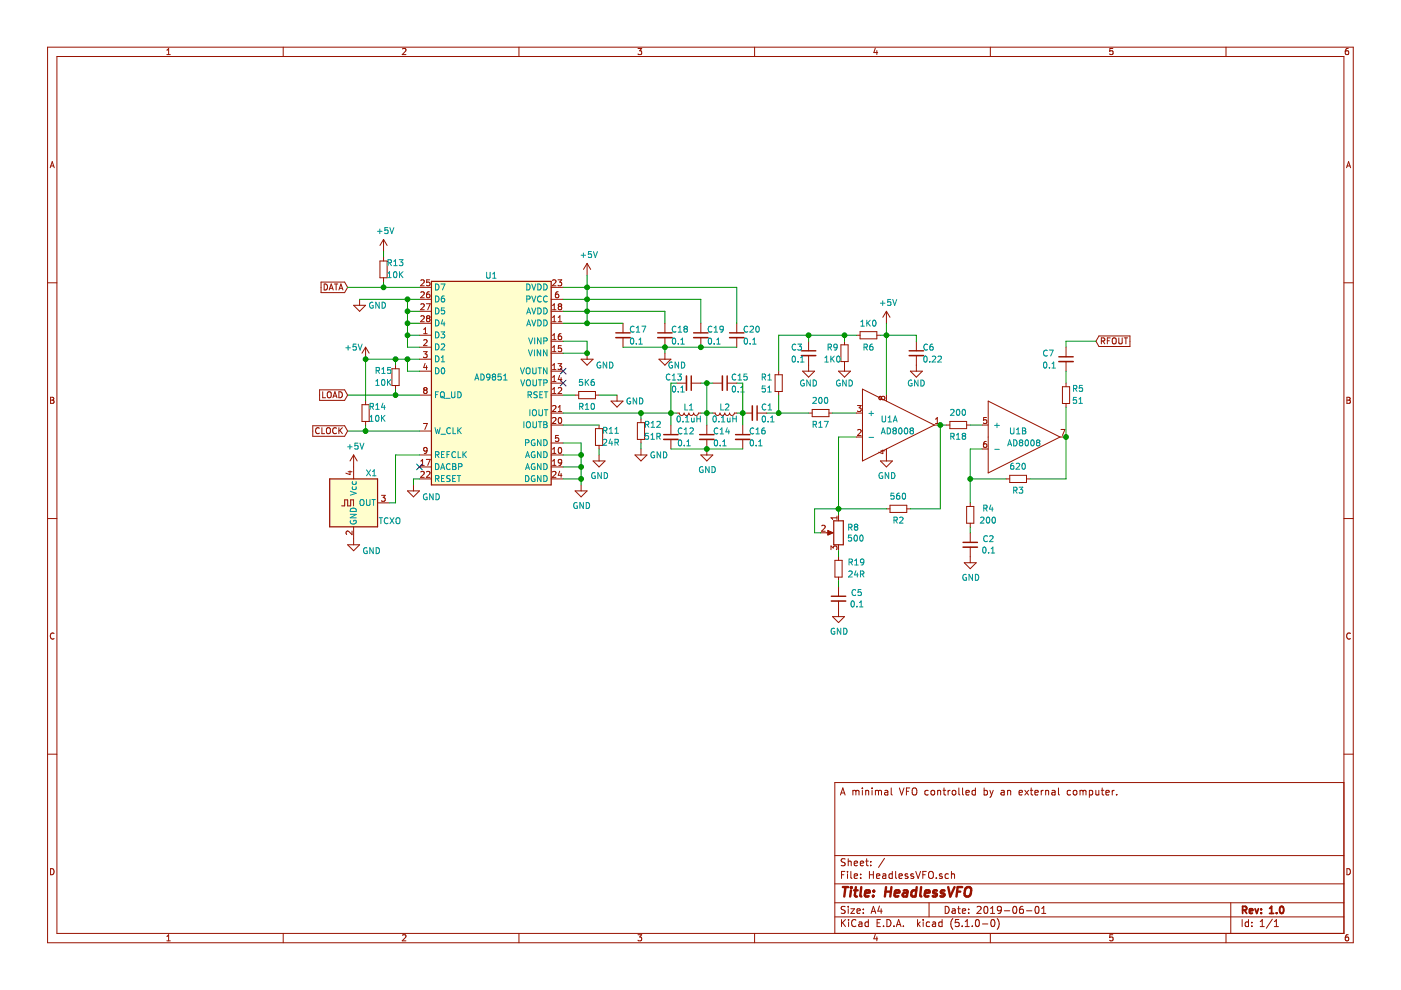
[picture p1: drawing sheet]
EESchema Schematic File Version 4
LIBS:HeadlessVFO-cache
EELAYER 29 0
EELAYER END
$Descr A4 11693 8268
encoding utf-8
Sheet 1 1
Title "HeadlessVFO"
Date "2019-06-01"
Rev "1.0"
Comp ""
Comment1 ""
Comment2 ""
Comment3 ""
Comment4 "A minimal VFO controlled by an external computer."
$EndDescr
$Comp
L HeadlessVFO:AD9851 U1
U 1 1
P 4100 3150
F 0 "U1" H 4100 4000 50  0000 C CNN
F 1 "AD9851" H 4100 3150 50  0000 C CNN
F 2 "Package_SO:SSOP-28_5.3x10.2mm_P0.65mm" H 4100 1850 50  0001 C CNN
F 3 "https://www.analog.com/media/en/technical-documentation/data-sheets/AD9851.pdf" H 3800 2050 50  0001 C CNN
	1    4100 3150
	1    0    0    -1  
$EndComp
NoConn ~ 4700 3100
NoConn ~ 4700 3200
$Comp
L Device:C_Small C17
U 1 1
P 5200 2800
F 0 "C17" H 5250 2850 50  0000 L CNN
F 1 "0.1" H 5250 2750 50  0000 L CNN
F 2 "Capacitors_SMD:C_0805" H 5200 2800 50  0001 C CNN
F 3 "~" H 5200 2800 50  0001 C CNN
	1    5200 2800
	1    0    0    -1  
$EndComp
$Comp
L Device:C_Small C18
U 1 1
P 5550 2800
F 0 "C18" H 5600 2850 50  0000 L CNN
F 1 "0.1" H 5600 2750 50  0000 L CNN
F 2 "Capacitors_SMD:C_0805" H 5550 2800 50  0001 C CNN
F 3 "~" H 5550 2800 50  0001 C CNN
	1    5550 2800
	1    0    0    -1  
$EndComp
$Comp
L Device:C_Small C19
U 1 1
P 5850 2800
F 0 "C19" H 5900 2850 50  0000 L CNN
F 1 "0.1" H 5900 2750 50  0000 L CNN
F 2 "Capacitors_SMD:C_0805" H 5850 2800 50  0001 C CNN
F 3 "~" H 5850 2800 50  0001 C CNN
	1    5850 2800
	1    0    0    -1  
$EndComp
$Comp
L Device:C_Small C20
U 1 1
P 6150 2800
F 0 "C20" H 6200 2850 50  0000 L CNN
F 1 "0.1" H 6200 2750 50  0000 L CNN
F 2 "Capacitors_SMD:C_0805" H 6150 2800 50  0001 C CNN
F 3 "~" H 6150 2800 50  0001 C CNN
	1    6150 2800
	1    0    0    -1  
$EndComp
Wire Wire Line
	5200 2900 5550 2900
Wire Wire Line
	5550 2900 5850 2900
Connection ~ 5550 2900
Wire Wire Line
	6150 2900 5850 2900
Connection ~ 5850 2900
$Comp
L power:GND #PWR0101
U 1 1
P 5550 2950
F 0 "#PWR0101" H 5550 2700 50  0001 C CNN
F 1 "GND" H 5650 2850 50  0000 C CNN
F 2 "" H 5550 2950 50  0001 C CNN
F 3 "" H 5550 2950 50  0001 C CNN
	1    5550 2950
	1    0    0    -1  
$EndComp
Wire Wire Line
	4700 2700 4900 2700
Wire Wire Line
	4700 2600 4900 2600
Wire Wire Line
	5550 2600 5550 2700
Wire Wire Line
	4700 2500 4900 2500
Wire Wire Line
	5850 2500 5850 2700
Wire Wire Line
	4700 2400 4900 2400
Wire Wire Line
	6150 2400 6150 2700
$Comp
L power:GND #PWR0102
U 1 1
P 4900 2950
F 0 "#PWR0102" H 4900 2700 50  0001 C CNN
F 1 "GND" H 5050 2850 50  0000 C CNN
F 2 "" H 4900 2950 50  0001 C CNN
F 3 "" H 4900 2950 50  0001 C CNN
	1    4900 2950
	1    0    0    -1  
$EndComp
Wire Wire Line
	4700 2850 4900 2850
Wire Wire Line
	4900 2850 4900 2950
Wire Wire Line
	4700 2950 4900 2950
Connection ~ 4900 2950
Wire Wire Line
	4700 3300 4800 3300
$Comp
L power:GND #PWR0103
U 1 1
P 5150 3300
F 0 "#PWR0103" H 5150 3050 50  0001 C CNN
F 1 "GND" H 5300 3250 50  0000 C CNN
F 2 "" H 5150 3300 50  0001 C CNN
F 3 "" H 5150 3300 50  0001 C CNN
	1    5150 3300
	1    0    0    -1  
$EndComp
Wire Wire Line
	5000 3300 5150 3300
$Comp
L power:GND #PWR0104
U 1 1
P 4850 4050
F 0 "#PWR0104" H 4850 3800 50  0001 C CNN
F 1 "GND" H 4855 3877 50  0000 C CNN
F 2 "" H 4850 4050 50  0001 C CNN
F 3 "" H 4850 4050 50  0001 C CNN
	1    4850 4050
	1    0    0    -1  
$EndComp
Wire Wire Line
	4700 3700 4850 3700
Wire Wire Line
	4850 3700 4850 3800
Wire Wire Line
	4700 3800 4850 3800
Connection ~ 4850 3800
Wire Wire Line
	4850 3800 4850 3900
Wire Wire Line
	4700 3900 4850 3900
Connection ~ 4850 3900
Wire Wire Line
	4850 3900 4850 4000
Wire Wire Line
	4700 4000 4850 4000
Connection ~ 4850 4000
Wire Wire Line
	4850 4000 4850 4050
$Comp
L Device:R_Small R11
U 1 1
P 5000 3650
F 0 "R11" H 4900 3600 50  0000 C CNN
F 1 "24R" H 4900 3700 50  0000 C CNN
F 2 "Resistors_SMD:R_0805" H 5000 3650 50  0001 C CNN
F 3 "~" H 5000 3650 50  0001 C CNN
	1    5000 3650
	-1   0    0    1   
$EndComp
$Comp
L power:GND #PWR0105
U 1 1
P 5000 3800
F 0 "#PWR0105" H 5000 3550 50  0001 C CNN
F 1 "GND" H 5005 3627 50  0000 C CNN
F 2 "" H 5000 3800 50  0001 C CNN
F 3 "" H 5000 3800 50  0001 C CNN
	1    5000 3800
	1    0    0    -1  
$EndComp
Wire Wire Line
	5000 3750 5000 3800
Wire Wire Line
	4700 3550 5000 3550
Wire Wire Line
	4700 3450 5350 3450
Wire Wire Line
	5350 3450 5350 3500
$Comp
L power:GND #PWR0106
U 1 1
P 5350 3750
F 0 "#PWR0106" H 5350 3500 50  0001 C CNN
F 1 "GND" H 5500 3700 50  0000 C CNN
F 2 "" H 5350 3750 50  0001 C CNN
F 3 "" H 5350 3750 50  0001 C CNN
	1    5350 3750
	1    0    0    -1  
$EndComp
Wire Wire Line
	5350 3700 5350 3750
$Comp
L power:GND #PWR0107
U 1 1
P 3000 2500
F 0 "#PWR0107" H 3000 2250 50  0001 C CNN
F 1 "GND" H 3150 2450 50  0000 C CNN
F 2 "" H 3000 2500 50  0001 C CNN
F 3 "" H 3000 2500 50  0001 C CNN
	1    3000 2500
	1    0    0    -1  
$EndComp
Wire Wire Line
	3000 2500 3400 2500
Wire Wire Line
	3500 2600 3400 2600
Wire Wire Line
	3400 2600 3400 2500
Connection ~ 3400 2500
Wire Wire Line
	3400 2500 3500 2500
Wire Wire Line
	3500 2700 3400 2700
Wire Wire Line
	3400 2700 3400 2600
Connection ~ 3400 2600
Wire Wire Line
	3500 2800 3400 2800
Wire Wire Line
	3400 2800 3400 2700
Connection ~ 3400 2700
Wire Wire Line
	3500 2900 3400 2900
Wire Wire Line
	3400 2900 3400 2800
Connection ~ 3400 2800
Wire Wire Line
	3500 3100 3400 3100
Wire Wire Line
	3400 3100 3400 3000
Wire Wire Line
	3400 3000 3500 3000
$Comp
L power:+5V #PWR0108
U 1 1
P 3050 3000
F 0 "#PWR0108" H 3050 2850 50  0001 C CNN
F 1 "+5V" H 2950 3100 50  0000 C CNN
F 2 "" H 3050 3000 50  0001 C CNN
F 3 "" H 3050 3000 50  0001 C CNN
	1    3050 3000
	1    0    0    -1  
$EndComp
$Comp
L power:+5V #PWR0109
U 1 1
P 3200 2100
F 0 "#PWR0109" H 3200 1950 50  0001 C CNN
F 1 "+5V" H 3215 2273 50  0000 C CNN
F 2 "" H 3200 2100 50  0001 C CNN
F 3 "" H 3200 2100 50  0001 C CNN
	1    3200 2100
	1    0    0    -1  
$EndComp
Wire Wire Line
	3200 2350 3200 2400
Wire Wire Line
	3200 2400 3500 2400
Wire Wire Line
	3200 2100 3200 2150
Connection ~ 3400 3000
Wire Wire Line
	3300 3300 3500 3300
$Comp
L power:GND #PWR0110
U 1 1
P 3450 4050
F 0 "#PWR0110" H 3450 3800 50  0001 C CNN
F 1 "GND" H 3600 3950 50  0000 C CNN
F 2 "" H 3450 4050 50  0001 C CNN
F 3 "" H 3450 4050 50  0001 C CNN
	1    3450 4050
	1    0    0    -1  
$EndComp
Wire Wire Line
	3450 4050 3450 4000
Wire Wire Line
	3450 4000 3500 4000
NoConn ~ 3500 3900
$Comp
L Device:C_Small C12
U 1 1
P 5600 3650
F 0 "C12" H 5650 3700 50  0000 L CNN
F 1 "0.1" H 5650 3600 50  0000 L CNN
F 2 "Capacitors_SMD:C_0805" H 5600 3650 50  0001 C CNN
F 3 "~" H 5600 3650 50  0001 C CNN
	1    5600 3650
	1    0    0    -1  
$EndComp
$Comp
L Device:L_Small L1
U 1 1
P 5750 3450
F 0 "L1" V 5700 3450 50  0000 C CNN
F 1 "0.1uH" V 5800 3450 50  0000 C CNN
F 2 "" H 5750 3450 50  0001 C CNN
F 3 "~" H 5750 3450 50  0001 C CNN
	1    5750 3450
	0    1    1    0   
$EndComp
$Comp
L Device:C_Small C13
U 1 1
P 5750 3200
F 0 "C13" V 5700 3000 50  0000 L CNN
F 1 "0.1" V 5800 3050 50  0000 L CNN
F 2 "Capacitors_SMD:C_0805" H 5750 3200 50  0001 C CNN
F 3 "~" H 5750 3200 50  0001 C CNN
	1    5750 3200
	0    1    1    0   
$EndComp
$Comp
L Device:C_Small C15
U 1 1
P 6050 3200
F 0 "C15" V 6000 3250 50  0000 L CNN
F 1 "0.1" V 6100 3250 50  0000 L CNN
F 2 "Capacitors_SMD:C_0805" H 6050 3200 50  0001 C CNN
F 3 "~" H 6050 3200 50  0001 C CNN
	1    6050 3200
	0    1    1    0   
$EndComp
$Comp
L Device:L_Small L2
U 1 1
P 6050 3450
F 0 "L2" V 6000 3450 50  0000 C CNN
F 1 "0.1uH" V 6100 3450 50  0000 C CNN
F 2 "" H 6050 3450 50  0001 C CNN
F 3 "~" H 6050 3450 50  0001 C CNN
	1    6050 3450
	0    1    1    0   
$EndComp
$Comp
L Device:C_Small C14
U 1 1
P 5900 3650
F 0 "C14" H 5950 3700 50  0000 L CNN
F 1 "0.1" H 5950 3600 50  0000 L CNN
F 2 "Capacitors_SMD:C_0805" H 5900 3650 50  0001 C CNN
F 3 "~" H 5900 3650 50  0001 C CNN
	1    5900 3650
	1    0    0    -1  
$EndComp
$Comp
L Device:C_Small C16
U 1 1
P 6200 3650
F 0 "C16" H 6250 3700 50  0000 L CNN
F 1 "0.1" H 6250 3600 50  0000 L CNN
F 2 "Capacitors_SMD:C_0805" H 6200 3650 50  0001 C CNN
F 3 "~" H 6200 3650 50  0001 C CNN
	1    6200 3650
	1    0    0    -1  
$EndComp
Wire Wire Line
	5650 3200 5600 3200
Wire Wire Line
	5600 3200 5600 3450
Wire Wire Line
	5650 3450 5600 3450
Connection ~ 5600 3450
Wire Wire Line
	5600 3450 5600 3550
Wire Wire Line
	5600 3750 5900 3750
Connection ~ 5900 3750
$Comp
L power:GND #PWR0111
U 1 1
P 5900 3750
F 0 "#PWR0111" H 5900 3500 50  0001 C CNN
F 1 "GND" H 5905 3577 50  0000 C CNN
F 2 "" H 5900 3750 50  0001 C CNN
F 3 "" H 5900 3750 50  0001 C CNN
	1    5900 3750
	1    0    0    -1  
$EndComp
Wire Wire Line
	6150 3200 6200 3200
Wire Wire Line
	6200 3200 6200 3450
Wire Wire Line
	6150 3450 6200 3450
Connection ~ 6200 3450
Wire Wire Line
	6200 3450 6200 3550
Wire Wire Line
	5350 3450 5600 3450
Connection ~ 5350 3450
$Comp
L Device:C_Small C1
U 1 1
P 6300 3450
F 0 "C1" V 6250 3500 50  0000 L CNN
F 1 "0.1" V 6350 3500 50  0000 L CNN
F 2 "Capacitors_SMD:C_0805" H 6300 3450 50  0001 C CNN
F 3 "~" H 6300 3450 50  0001 C CNN
	1    6300 3450
	0    1    1    0   
$EndComp
Wire Wire Line
	5550 2950 5550 2900
$Comp
L Device:R_Small R12
U 1 1
P 5350 3600
F 0 "R12" H 5250 3550 50  0000 C CNN
F 1 "51R" H 5250 3650 50  0000 C CNN
F 2 "Resistors_SMD:R_0805" H 5350 3600 50  0001 C CNN
F 3 "~" H 5350 3600 50  0001 C CNN
	1    5350 3600
	-1   0    0    1   
$EndComp
$Comp
L Device:R_Small R10
U 1 1
P 4900 3300
F 0 "R10" V 4800 3300 50  0000 C CNN
F 1 "5K6" V 5000 3300 50  0000 C CNN
F 2 "Resistors_SMD:R_0805" H 4900 3300 50  0001 C CNN
F 3 "~" H 4900 3300 50  0001 C CNN
	1    4900 3300
	0    -1   -1   0   
$EndComp
$Comp
L Device:R_Small R14
U 1 1
P 3050 3450
F 0 "R14" H 2950 3400 50  0000 C CNN
F 1 "10K" H 2950 3500 50  0000 C CNN
F 2 "Resistors_SMD:R_0805" H 3050 3450 50  0001 C CNN
F 3 "~" H 3050 3450 50  0001 C CNN
	1    3050 3450
	-1   0    0    1   
$EndComp
$Comp
L Device:R_Small R15
U 1 1
P 3300 3150
F 0 "R15" H 3400 3100 50  0000 C CNN
F 1 "10K" H 3400 3200 50  0000 C CNN
F 2 "Resistors_SMD:R_0805" H 3300 3150 50  0001 C CNN
F 3 "~" H 3300 3150 50  0001 C CNN
	1    3300 3150
	-1   0    0    1   
$EndComp
$Comp
L Device:R_Small R13
U 1 1
P 3200 2250
F 0 "R13" H 3100 2200 50  0000 C CNN
F 1 "10K" H 3100 2300 50  0000 C CNN
F 2 "Resistors_SMD:R_0805" H 3200 2250 50  0001 C CNN
F 3 "~" H 3200 2250 50  0001 C CNN
	1    3200 2250
	-1   0    0    1   
$EndComp
Wire Wire Line
	5850 3200 5900 3200
Wire Wire Line
	5900 3550 5900 3450
Connection ~ 5900 3200
Wire Wire Line
	5900 3200 5950 3200
Wire Wire Line
	5850 3450 5900 3450
Connection ~ 5900 3450
Wire Wire Line
	5900 3450 5900 3200
Wire Wire Line
	5950 3450 5900 3450
Wire Wire Line
	5900 3750 6200 3750
Text GLabel 2900 2400 0    50   Input ~ 0
DATA
Wire Wire Line
	2900 2400 3200 2400
Connection ~ 3200 2400
Text GLabel 2900 3300 0    50   Input ~ 0
LOAD
Wire Wire Line
	3300 3300 2900 3300
Connection ~ 3300 3300
Wire Wire Line
	3300 3250 3300 3300
Wire Wire Line
	3300 3050 3300 3000
Connection ~ 3300 3000
Wire Wire Line
	3300 3000 3400 3000
Text GLabel 2900 3600 0    50   Input ~ 0
CLOCK
$Comp
L power:+5V #PWR0112
U 1 1
P 4900 2300
F 0 "#PWR0112" H 4900 2150 50  0001 C CNN
F 1 "+5V" H 4915 2473 50  0000 C CNN
F 2 "" H 4900 2300 50  0001 C CNN
F 3 "" H 4900 2300 50  0001 C CNN
	1    4900 2300
	1    0    0    -1  
$EndComp
Wire Wire Line
	4900 2300 4900 2400
Connection ~ 4900 2400
Wire Wire Line
	4900 2400 6150 2400
Wire Wire Line
	4900 2400 4900 2500
Connection ~ 4900 2500
Wire Wire Line
	4900 2500 5850 2500
Wire Wire Line
	4900 2500 4900 2600
Connection ~ 4900 2600
Wire Wire Line
	4900 2600 5550 2600
Wire Wire Line
	4900 2700 4900 2600
Connection ~ 4900 2700
Wire Wire Line
	4900 2700 5200 2700
$Comp
L Device:R_Small R17
U 1 1
P 6850 3450
F 0 "R17" V 6750 3450 50  0000 C CNN
F 1 "200" V 6950 3450 50  0000 C CNN
F 2 "Resistors_SMD:R_0805" H 6850 3450 50  0001 C CNN
F 3 "~" H 6850 3450 50  0001 C CNN
	1    6850 3450
	0    -1   -1   0   
$EndComp
Wire Wire Line
	6400 3450 6500 3450
$Comp
L Device:R_Small R1
U 1 1
P 6500 3200
F 0 "R1" H 6400 3250 50  0000 C CNN
F 1 "51" H 6400 3150 50  0000 C CNN
F 2 "Resistors_SMD:R_0805" H 6500 3200 50  0001 C CNN
F 3 "~" H 6500 3200 50  0001 C CNN
	1    6500 3200
	1    0    0    -1  
$EndComp
$Comp
L Device:C_Small C3
U 1 1
P 6750 2950
F 0 "C3" H 6600 3000 50  0000 L CNN
F 1 "0.1" H 6600 2900 50  0000 L CNN
F 2 "Capacitors_SMD:C_0805" H 6750 2950 50  0001 C CNN
F 3 "~" H 6750 2950 50  0001 C CNN
	1    6750 2950
	1    0    0    -1  
$EndComp
$Comp
L Device:R_Small R9
U 1 1
P 7050 2950
F 0 "R9" H 6950 3000 50  0000 C CNN
F 1 "1K0" H 6950 2900 50  0000 C CNN
F 2 "Resistors_SMD:R_0805" H 7050 2950 50  0001 C CNN
F 3 "~" H 7050 2950 50  0001 C CNN
	1    7050 2950
	1    0    0    -1  
$EndComp
Wire Wire Line
	6500 3300 6500 3450
Connection ~ 6500 3450
$Comp
L power:GND #PWR0113
U 1 1
P 6750 3050
F 0 "#PWR0113" H 6750 2800 50  0001 C CNN
F 1 "GND" H 6750 2900 50  0000 C CNN
F 2 "" H 6750 3050 50  0001 C CNN
F 3 "" H 6750 3050 50  0001 C CNN
	1    6750 3050
	1    0    0    -1  
$EndComp
$Comp
L power:GND #PWR0114
U 1 1
P 7050 3050
F 0 "#PWR0114" H 7050 2800 50  0001 C CNN
F 1 "GND" H 7050 2900 50  0000 C CNN
F 2 "" H 7050 3050 50  0001 C CNN
F 3 "" H 7050 3050 50  0001 C CNN
	1    7050 3050
	1    0    0    -1  
$EndComp
Wire Wire Line
	6500 3100 6500 2800
Wire Wire Line
	6500 2800 6750 2800
Wire Wire Line
	7050 2800 7050 2850
Wire Wire Line
	6750 2800 6750 2850
Connection ~ 6750 2800
Wire Wire Line
	6750 2800 7050 2800
$Comp
L Device:R_Small R6
U 1 1
P 7250 2800
F 0 "R6" V 7350 2800 50  0000 C CNN
F 1 "1K0" V 7150 2800 50  0000 C CNN
F 2 "Resistors_SMD:R_0805" H 7250 2800 50  0001 C CNN
F 3 "~" H 7250 2800 50  0001 C CNN
	1    7250 2800
	0    1    1    0   
$EndComp
Wire Wire Line
	7050 2800 7150 2800
Connection ~ 7050 2800
Wire Wire Line
	6500 3450 6750 3450
Wire Wire Line
	7350 2800 7400 2800
Wire Wire Line
	7400 2800 7400 3300
$Comp
L power:+5V #PWR0115
U 1 1
P 7400 2700
F 0 "#PWR0115" H 7400 2550 50  0001 C CNN
F 1 "+5V" H 7415 2873 50  0000 C CNN
F 2 "" H 7400 2700 50  0001 C CNN
F 3 "" H 7400 2700 50  0001 C CNN
	1    7400 2700
	1    0    0    -1  
$EndComp
Wire Wire Line
	7400 2700 7400 2800
Connection ~ 7400 2800
$Comp
L Device:C_Small C6
U 1 1
P 7650 2950
F 0 "C6" H 7700 3000 50  0000 L CNN
F 1 "0.22" H 7700 2900 50  0000 L CNN
F 2 "Capacitors_SMD:C_0805" H 7650 2950 50  0001 C CNN
F 3 "~" H 7650 2950 50  0001 C CNN
	1    7650 2950
	1    0    0    -1  
$EndComp
$Comp
L power:GND #PWR0116
U 1 1
P 7650 3050
F 0 "#PWR0116" H 7650 2800 50  0001 C CNN
F 1 "GND" H 7650 2900 50  0000 C CNN
F 2 "" H 7650 3050 50  0001 C CNN
F 3 "" H 7650 3050 50  0001 C CNN
	1    7650 3050
	1    0    0    -1  
$EndComp
Wire Wire Line
	7400 2800 7650 2800
Wire Wire Line
	7650 2800 7650 2850
$Comp
L power:GND #PWR0117
U 1 1
P 7400 3800
F 0 "#PWR0117" H 7400 3550 50  0001 C CNN
F 1 "GND" H 7405 3627 50  0000 C CNN
F 2 "" H 7400 3800 50  0001 C CNN
F 3 "" H 7400 3800 50  0001 C CNN
	1    7400 3800
	1    0    0    -1  
$EndComp
$Comp
L Device:R_Small R2
U 1 1
P 7500 4250
F 0 "R2" V 7400 4250 50  0000 C CNN
F 1 "560" V 7600 4250 50  0000 C CNN
F 2 "Resistors_SMD:R_0805" H 7500 4250 50  0001 C CNN
F 3 "~" H 7500 4250 50  0001 C CNN
	1    7500 4250
	0    -1   -1   0   
$EndComp
$Comp
L Device:R_Small R18
U 1 1
P 8000 3550
F 0 "R18" V 7900 3550 50  0000 C CNN
F 1 "200" V 8100 3550 50  0000 C CNN
F 2 "Resistors_SMD:R_0805" H 8000 3550 50  0001 C CNN
F 3 "~" H 8000 3550 50  0001 C CNN
	1    8000 3550
	0    -1   -1   0   
$EndComp
$Comp
L Device:R_POT R8
U 1 1
P 7000 4450
F 0 "R8" H 6930 4496 50  0000 R CNN
F 1 "500" H 6930 4405 50  0000 R CNN
F 2 "" H 7000 4450 50  0001 C CNN
F 3 "~" H 7000 4450 50  0001 C CNN
	1    7000 4450
	-1   0    0    -1  
$EndComp
Wire Wire Line
	6850 4450 6800 4450
Wire Wire Line
	6800 4450 6800 4250
Wire Wire Line
	6800 4250 7000 4250
Wire Wire Line
	7000 4250 7000 4300
Connection ~ 7000 4250
$Comp
L Device:R_Small R19
U 1 1
P 7000 4750
F 0 "R19" H 6850 4700 50  0000 C CNN
F 1 "24R" H 6850 4800 50  0000 C CNN
F 2 "Resistors_SMD:R_0805" H 7000 4750 50  0001 C CNN
F 3 "~" H 7000 4750 50  0001 C CNN
	1    7000 4750
	-1   0    0    1   
$EndComp
Wire Wire Line
	7000 4650 7000 4600
$Comp
L Device:C_Small C5
U 1 1
P 7000 5000
F 0 "C5" H 7100 5050 50  0000 L CNN
F 1 "0.1" H 7092 4955 50  0000 L CNN
F 2 "Capacitors_SMD:C_0805" H 7000 5000 50  0001 C CNN
F 3 "~" H 7000 5000 50  0001 C CNN
	1    7000 5000
	1    0    0    -1  
$EndComp
Wire Wire Line
	7000 4900 7000 4850
$Comp
L power:GND #PWR0118
U 1 1
P 7000 5100
F 0 "#PWR0118" H 7000 4850 50  0001 C CNN
F 1 "GND" H 7005 4927 50  0000 C CNN
F 2 "" H 7000 5100 50  0001 C CNN
F 3 "" H 7000 5100 50  0001 C CNN
	1    7000 5100
	1    0    0    -1  
$EndComp
$Comp
L Device:R_Small R3
U 1 1
P 8500 4000
F 0 "R3" V 8400 4000 50  0000 C CNN
F 1 "620" V 8600 4000 50  0000 C CNN
F 2 "Resistors_SMD:R_0805" H 8500 4000 50  0001 C CNN
F 3 "~" H 8500 4000 50  0001 C CNN
	1    8500 4000
	0    -1   -1   0   
$EndComp
$Comp
L Device:R_Small R4
U 1 1
P 8100 4300
F 0 "R4" H 7950 4250 50  0000 C CNN
F 1 "200" H 7950 4350 50  0000 C CNN
F 2 "Resistors_SMD:R_0805" H 8100 4300 50  0001 C CNN
F 3 "~" H 8100 4300 50  0001 C CNN
	1    8100 4300
	-1   0    0    1   
$EndComp
$Comp
L Device:C_Small C2
U 1 1
P 8100 4550
F 0 "C2" H 8200 4600 50  0000 L CNN
F 1 "0.1" H 8192 4505 50  0000 L CNN
F 2 "Capacitors_SMD:C_0805" H 8100 4550 50  0001 C CNN
F 3 "~" H 8100 4550 50  0001 C CNN
	1    8100 4550
	1    0    0    -1  
$EndComp
$Comp
L power:GND #PWR0119
U 1 1
P 8100 4650
F 0 "#PWR0119" H 8100 4400 50  0001 C CNN
F 1 "GND" H 8105 4477 50  0000 C CNN
F 2 "" H 8100 4650 50  0001 C CNN
F 3 "" H 8100 4650 50  0001 C CNN
	1    8100 4650
	1    0    0    -1  
$EndComp
Wire Wire Line
	8100 4400 8100 4450
$Comp
L Device:R_Small R5
U 1 1
P 8900 3300
F 0 "R5" H 8800 3250 50  0000 C CNN
F 1 "51" H 8800 3350 50  0000 C CNN
F 2 "Resistors_SMD:R_0805" H 8900 3300 50  0001 C CNN
F 3 "~" H 8900 3300 50  0001 C CNN
	1    8900 3300
	-1   0    0    1   
$EndComp
$Comp
L Device:C_Small C7
U 1 1
P 8900 3000
F 0 "C7" H 8700 3050 50  0000 L CNN
F 1 "0.1" H 8700 2950 50  0000 L CNN
F 2 "Capacitors_SMD:C_0805" H 8900 3000 50  0001 C CNN
F 3 "~" H 8900 3000 50  0001 C CNN
	1    8900 3000
	1    0    0    -1  
$EndComp
Wire Wire Line
	8900 3100 8900 3200
Text GLabel 9150 2850 2    50   Input ~ 0
RFOUT
Wire Wire Line
	8900 2900 8900 2850
Wire Wire Line
	8900 2850 9150 2850
Wire Wire Line
	2900 3600 3050 3600
Wire Wire Line
	3050 3350 3050 3000
Wire Wire Line
	3050 3000 3300 3000
Connection ~ 3050 3000
Wire Wire Line
	3050 3550 3050 3600
Connection ~ 3050 3600
Wire Wire Line
	3050 3600 3500 3600
$Comp
L HeadlessVFO:TCXO X1
U 1 1
P 2950 4200
F 0 "X1" H 3150 4450 50  0000 R CNN
F 1 "TCXO" H 3350 4050 50  0000 R CNN
F 2 "TCXO" H 3400 3850 50  0001 C CNN
F 3 "http://www.conwin.com/datasheets/cx/cx030.pdf" H 2850 4200 50  0001 C CNN
	1    2950 4200
	1    0    0    -1  
$EndComp
$Comp
L power:+5V #PWR0120
U 1 1
P 2950 3900
F 0 "#PWR0120" H 2950 3750 50  0001 C CNN
F 1 "+5V" H 2965 4073 50  0000 C CNN
F 2 "" H 2950 3900 50  0001 C CNN
F 3 "" H 2950 3900 50  0001 C CNN
	1    2950 3900
	1    0    0    -1  
$EndComp
$Comp
L power:GND #PWR0121
U 1 1
P 2950 4500
F 0 "#PWR0121" H 2950 4250 50  0001 C CNN
F 1 "GND" H 3100 4400 50  0000 C CNN
F 2 "" H 2950 4500 50  0001 C CNN
F 3 "" H 2950 4500 50  0001 C CNN
	1    2950 4500
	1    0    0    -1  
$EndComp
Wire Wire Line
	7000 4250 7400 4250
Wire Wire Line
	8100 3550 8200 3550
Wire Wire Line
	7000 3650 7150 3650
Wire Wire Line
	7000 3650 7000 4250
Wire Wire Line
	6950 3450 7150 3450
Wire Wire Line
	7850 4250 7850 3550
Wire Wire Line
	7600 4250 7850 4250
Wire Wire Line
	7850 3550 7900 3550
Connection ~ 7850 3550
$Comp
L HeadlessVFO:AD8008 U1
U 2 1
P 8450 3650
F 0 "U1" H 8500 3700 50  0000 C CNN
F 1 "AD8008" H 8550 3600 50  0000 C CNN
F 2 "" H 8550 3650 50  0001 C CNN
F 3 "" H 8550 3650 50  0001 C CNN
	2    8450 3650
	1    0    0    -1  
$EndComp
Wire Wire Line
	8900 4000 8900 3650
Wire Wire Line
	8600 4000 8900 4000
Wire Wire Line
	8900 3650 8900 3400
Connection ~ 8900 3650
$Comp
L HeadlessVFO:AD8008 U1
U 1 1
P 7400 3550
F 0 "U1" H 7350 3600 50  0000 L CNN
F 1 "AD8008" H 7350 3500 50  0000 L CNN
F 2 "" H 7500 3550 50  0001 C CNN
F 3 "" H 7500 3550 50  0001 C CNN
	1    7400 3550
	1    0    0    -1  
$EndComp
Wire Wire Line
	8100 4000 8400 4000
Connection ~ 8100 4000
Wire Wire Line
	8100 4000 8100 4200
Wire Wire Line
	8100 3750 8200 3750
Wire Wire Line
	8100 3750 8100 4000
Wire Wire Line
	3500 3800 3300 3800
Wire Wire Line
	3300 3800 3300 4200
Wire Wire Line
	3300 4200 3250 4200
$EndSCHEMATC
